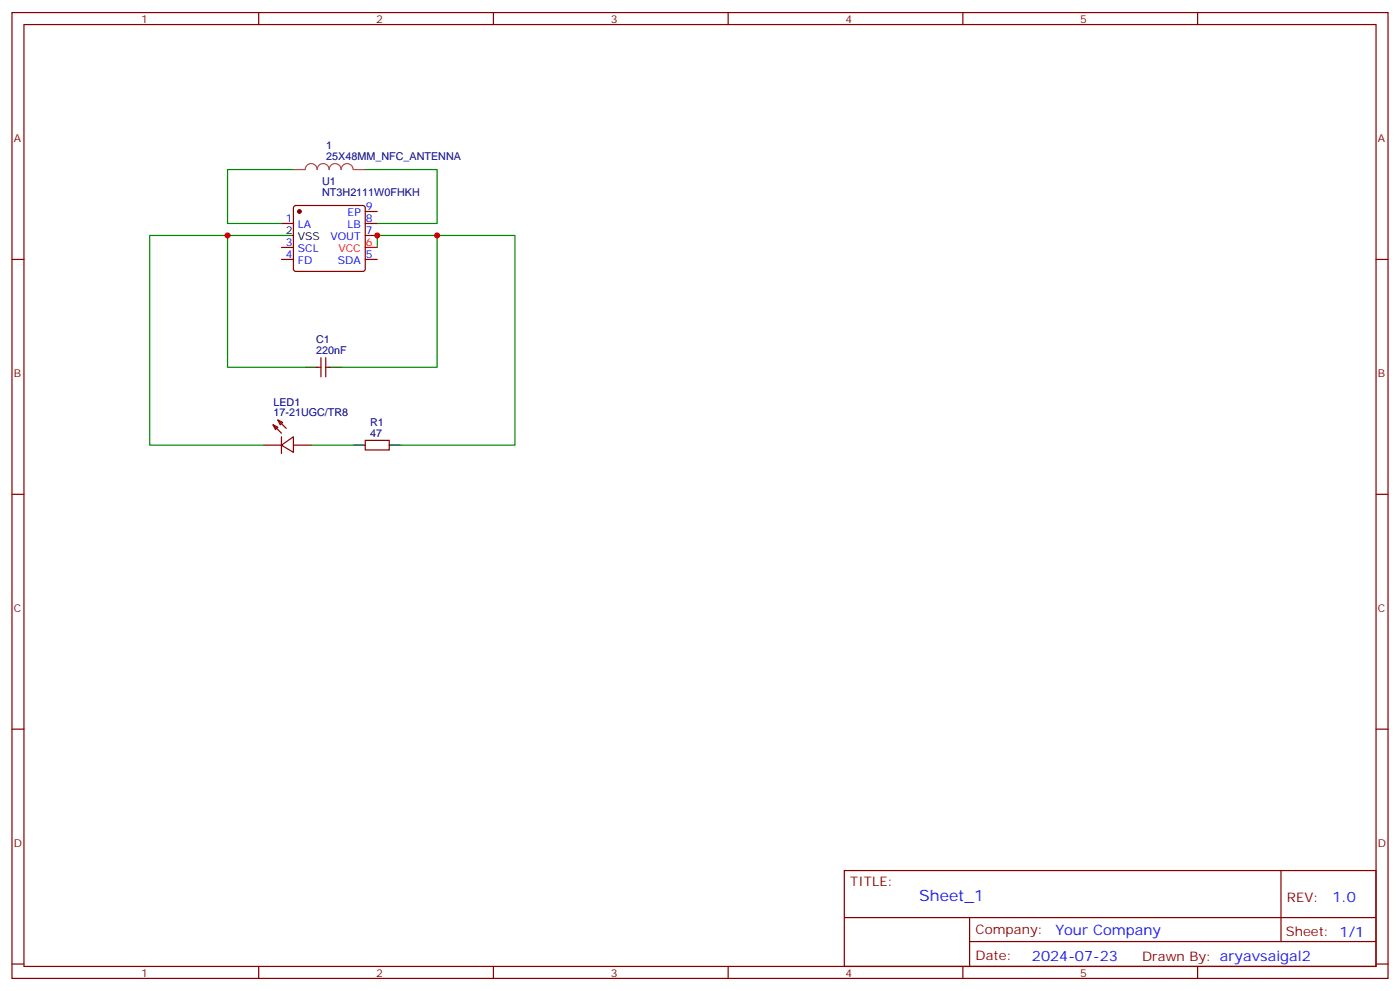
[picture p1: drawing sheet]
<svg xmlns="http://www.w3.org/2000/svg" width="412mm" height="292mm" viewBox="0 0 412 292" stroke-linecap="round" stroke-linejoin="round" font-family="sans-serif">
<g fill="none" stroke="#870000" stroke-width=".35">
<path d="M3.5 3.7h405.4v284.3h-405.4zM7.1 7.2h398.2v277.3h-398.2zM76.2 3.7v3.5M145.3 3.7v3.5M214.5 3.7v3.5M283.6 3.7v3.5M352.8 3.7v3.5M3.5 76.4h3.6M82.9 76.4h3.5M82.9 65.8h3.5M82.9 72.8h3.5M86.7 60.7l.4-.2h19.8l.5 .2 .2 .5v18l-.2 .5-.5 .2h-19.8l-.5-.2-.2-.5v-18z"/>
<path d="M107.6 76.4h3.5M107.6 62.3h3.5M107.6 65.8h3.5M107.6 69.3h3.5M405.3 76.4h3.6M93.5 108.1h1M94.5 105.3v5.6M96 105.3v5.6M96 108.1h1M77.6 131.1h5.3M80.4 125.1l1.4 .7-.7 .7zM80.4 125.1l2.5 2.4"/>
<path d="M81.8 123.6l1.5 .8-.8 .7zM81.8 123.6l2.5 2.5M82.9 131.1l3.5-2.5v4.6zM82.9 128.6v4.9M86.4 131.1h5.3M107.6 129.6h7.1v2.9h-7.1zM3.5 145.5h3.6M405.3 145.5h3.6M3.5 214.7h3.6M405.3 214.7h3.6M248.7 256.3h156.6v28.2h-156.6zM377.3 256.3v20.9"/>
<path d="M248.7 270.1h156.5M285.6 277.2h119.6M285.6 270.1v14.2M3.5 283.8h3.6M76.2 284.5v3.5M145.3 284.5v3.5M214.5 284.5v3.5M283.6 284.5v3.5M352.8 284.5v3.5M405.3 283.8h3.6"/>
</g>
<path d="M107.6 72.8h3.5" fill="none" stroke="#f00" stroke-width=".35"/>
<path d="M82.9 69.3h3.5M90 108.1h3.5M97 108.1h3.5M104.1 131.1h3.5M114.7 131.1h3.5" fill="none" stroke="#000" stroke-width=".35"/>
<circle cx="88.2" cy="62.3" r=".53" fill="#870000" stroke="#870000" stroke-width=".35"/>
<path d="M86.4 49.9h3.5a1.76 1.76 0 0 1 1.8-1.7 1.76 1.76 0 0 1 1.7 1.7 1.76 1.76 0 0 1 1.8-1.7 1.76 1.76 0 0 1 1.8 1.7 1.76 1.76 0 0 1 1.7-1.7 1.76 1.76 0 0 1 1.8 1.7 1.76 1.76 0 0 1 1.7-1.7 1.76 1.76 0 0 1 1.8 1.7M104.1 49.9h3.5" fill="none" stroke="#a64a4a" stroke-width=".35"/>
<path d="M86.4 49.9h-19.4v15.9h15.9M107.6 49.9h21.2v15.9h-17.7M67 69.3h-22.9v61.8h33.5M82.9 69.3h-15.9v38.8h23M111.1 72.8v-3.5h17.7v38.8h-28.3M128.8 69.3h22.9v61.8h-33.5M91.7 131.1h12.4" fill="none" stroke="#008700" stroke-width=".35"/>
<g fill="#c00">
<circle cx="111.1" cy="69.3" r=".88"/>
<circle cx="128.8" cy="69.3" r=".88"/>
<circle cx="67" cy="69.3" r=".88"/>
</g>
<text font-size="4.6" fill="#00f" x="270.8" y="265.3">Sheet_1</text>
<g font-size="4.2" fill="#00f">
<text x="392.5" y="265.6">1.0</text>
<text x="310.9" y="275.1">Your Company</text>
<text x="304" y="282.9">2024-07-23</text>
</g>
<g font-size="3.9" fill="#800">
<text x="250.5" y="260.9">TITLE:</text>
<text x="379.1" y="265.6">REV:</text>
<text x="287.4" y="275.1">Company:</text>
<text x="378.7" y="275.7">Sheet: 1/1</text>
<text x="287.4" y="282.8">Date:</text>
<text x="336.4" y="282.8">Drawn By: aryavsaigal2</text>
</g>
<g font-size="3.2" fill="#800">
<text x="41.6" y="6.7">1</text>
<text x="110.8" y="6.7">2</text>
<text x="179.9" y="6.7">3</text>
<text x="249.1" y="6.7">4</text>
<text x="318.2" y="6.7">5</text>
<text x="4.1" y="41.8">A</text>
<text x="405.9" y="41.8">A</text>
<text x="4.1" y="110.9">B</text>
<text x="405.9" y="110.9">B</text>
<text x="4.1" y="180.1">C</text>
<text x="405.9" y="180.1">C</text>
<text x="4.1" y="249.2">D</text>
<text x="405.9" y="249.2">D</text>
<text x="41.6" y="287.5">1</text>
<text x="110.8" y="287.5">2</text>
<text x="179.9" y="287.5">3</text>
<text x="249.1" y="287.5">4</text>
<text x="318.2" y="287.5">5</text>
</g>
<g font-size="3.2" fill="#000080">
<text x="96.1" y="47.1">25X48MM_NFC_ANTENNA</text>
<text x="96.1" y="43.9">1</text>
<text x="94.9" y="57.6">NT3H2111W0FHKH</text>
<text x="94.9" y="54.5">U1</text>
<text x="93.1" y="101.1">C1</text>
<text x="93.1" y="104.2">220nF</text>
<text x="80.5" y="119.4">LED1</text>
<text x="80.5" y="122.6">17-21UGC/TR8</text>
<text x="109" y="125.4">R1</text>
<text x="109" y="128.6">47</text>
</g>
<g font-size="3.2" fill="#00f">
<text x="84.2" y="65.4">1</text>
<text x="102.4" y="63.7">EP</text>
<text x="107.8" y="61.9">9</text>
<text x="107.8" y="65.4">8</text>
<text x="87.7" y="67.2">LA</text>
<text x="97.3" y="70.7">VOUT</text>
<text x="102.4" y="67.2">LB</text>
<text x="107.8" y="69">7</text>
<text x="84.2" y="76">4</text>
<text x="84.2" y="72.5">3</text>
<text x="87.7" y="77.8">FD</text>
<text x="87.7" y="74.3">SCL</text>
<text x="99.5" y="77.8">SDA</text>
<text x="107.8" y="76">5</text>
</g>
<g font-size="3.2">
<text x="84.2" y="69">2</text>
<text x="87.7" y="70.7">VSS</text>
</g>
<g font-size="3.2" fill="#f00">
<text x="99.7" y="74.3">VCC</text>
<text x="107.8" y="72.5">6</text>
</g>
</svg>
